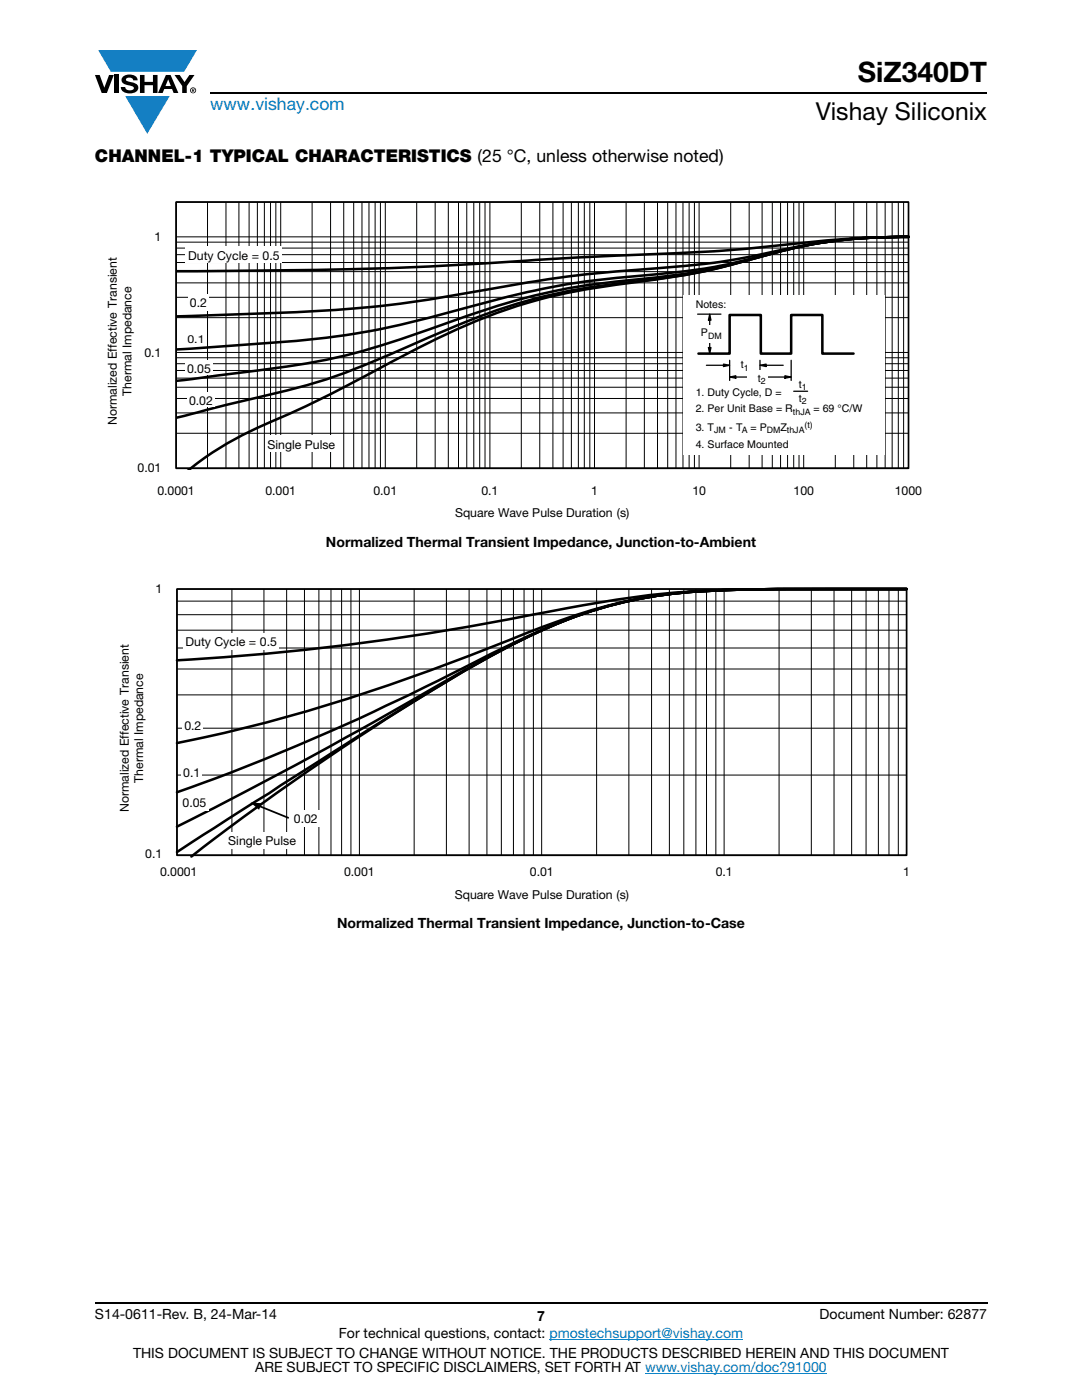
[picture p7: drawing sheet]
<svg xmlns="http://www.w3.org/2000/svg" width="216mm" height="279mm" viewBox="0 0 216 279" stroke-linecap="round" stroke-linejoin="round" font-family="sans-serif">
<g fill="#147fc3">
<path d="M19.6 10h19.7l-2.6 4.3h-1.1h-13.5z"/>
<path d="M25 19.2h8.9l-4.5 7.5z"/>
</g>
<g fill="#000">
<path d="M18.9 15h1l.9 2.5 1-2.5h.9l-1.4 3.6h-1zM22.9 15h.9v3.6h-.9zM24.6 15.3a2.1 2.1 0 0 1 2.8 .3l.1 .4h-.9a.79 .79 0 0 0-.7-.5 .79 .79 0 0 0-.8 .4l.3 .3 1 .2a1.08 1.08 0 0 1 1.2 1 1.08 1.08 0 0 1-1.1 1.2 1.73 1.73 0 0 1-2.4-1.2h.9a.96 .96 0 0 0 .8 .6 .96 .96 0 0 0 .9-.4 1.31 1.31 0 0 0-1.2-.6 1.03 1.03 0 0 1-1.1-.6 1.03 1.03 0 0 1 .2-1.1zM27.9 15h.9v1.3h1.7v-1.3h.9v3.6h-.9v-1.6h-1.7v1.6h-.9zM34.8 15h1.1l.9 1.4 1-1.4h1l-1.5 2.2v1.4h-.9v-1.4z"/>
<path d="M33.6 15.9l.5 1.3h-1.1zM33.1 15l-1.6 3.6h1l.3-.8h1.5l.3 .8h1l-1.6-3.6z"/>
<path d="M38.4 17.8h.2v.2h-.2zM38.3 17.7v.7h.1v-.3l.4 .3-.2-.3 .2-.2-.1-.2z"/>
<path d="M38.1 18a.46 .46 0 0 1 .9 0 .46 .46 0 0 1-.9 0zM37.9 18a.6 .6 0 0 0 1.2 0 .6 .6 0 0 0-1.2 0z"/>
</g>
<path d="M42 18.6h155M18.9 260h178.1" fill="none" stroke="#000" stroke-width=".36"/>
<path d="M109.6 267.3h38.7M128.7 274h36.3" fill="none" stroke="#007ec4" stroke-width=".2"/>
<g fill="#fff">
<path d="M21.3 40.2h162.7v63.6h-162.7z"/>
<path d="M35.1 40.3h146.2v53.2h-146.2z"/>
</g>
<g fill="none" stroke="#000" stroke-width=".2">
<path d="M35.1 59.3h146.2M35.1 56.5h146.2M35.1 54.2h146.2M35.1 52.4h146.2M35.1 50.8h146.2M35.1 49.5h146.2M35.1 48.3h146.2M35.1 40.3h146.2v53.2h-146.2zM35.1 47.3h146.2M41.4 40.3v53.2M45.1 40.3v53.2M47.7 40.3v53.2"/>
<path d="M49.7 40.3v53.2M51.4 40.3v53.2M52.8 40.3v53.2M54 40.3v53.2M55 40.3v53.2M56 40.3v53.2M62.3 40.3v53.2M66 40.3v53.2M68.6 40.3v53.2M70.6 40.3v53.2M72.2 40.3v53.2M73.6 40.3v53.2"/>
<path d="M74.9 40.3v53.2M75.9 40.3v53.2M76.9 40.3v53.2M83.1 40.3v53.2M86.8 40.3v53.2M89.5 40.3v53.2M91.5 40.3v53.2M93.1 40.3v53.2M94.5 40.3v53.2M95.7 40.3v53.2M96.8 40.3v53.2M97.8 40.3v53.2"/>
<path d="M104 40.3v53.2M107.7 40.3v53.2M110.3 40.3v53.2M112.4 40.3v53.2M114 40.3v53.2M115.4 40.3v53.2M116.6 40.3v53.2M117.7 40.3v53.2M118.6 40.3v53.2M124.9 40.3v53.2M128.6 40.3v53.2M131.2 40.3v53.2"/>
<path d="M133.2 40.3v53.2M134.9 40.3v53.2M136.3 40.3v53.2M137.5 40.3v53.2M138.6 40.3v53.2M139.5 40.3v53.2M145.8 40.3v53.2M149.5 40.3v53.2M152.1 40.3v53.2M154.1 40.3v53.2M155.8 40.3v53.2M157.1 40.3v53.2"/>
<path d="M158.4 40.3v53.2M159.4 40.3v53.2M160.4 40.3v53.2M166.7 40.3v53.2M170.4 40.3v53.2M172.9 40.3v53.2M175 40.3v53.2M176.6 40.3v53.2M178 40.3v53.2M179.2 40.3v53.2M180.3 40.3v53.2M35.1 79.5h146.2"/>
<path d="M35.1 77.3h146.2M35.1 75.5h146.2M35.1 73.9h146.2M35.1 72.6h146.2M35.1 71.4h146.2M35.1 63.4h146.2M35.1 70.3h146.2M35.1 86.5h146.2M35.1 82.4h146.2"/>
</g>
<path d="M35.1 40.3h146.2v53.2h-146.2z" fill="none" stroke="#000" stroke-width=".34"/>
<path d="M181.3 47.3a97.7 97.7 0 0 0-32.1 4.6 129 129 0 0 1-23.3 4.5 111.3 111.3 0 0 0-41.8 12.7l-3.4 1.8a315.4 315.4 0 0 1-30.9 15.2 60.9 60.9 0 0 0-12.2 7.7M181.3 47.3a97.6 97.6 0 0 0-32.1 4.6l-1 .3a126.8 126.8 0 0 1-24.1 4.3 116.7 116.7 0 0 0-38.1 10.7l-6.9 3a126.5 126.5 0 0 1-29.1 9.5l-14.9 3.7M181.3 47.3a98.9 98.9 0 0 0-32.1 4.6 114.4 114.4 0 0 1-23.3 4 130.9 130.9 0 0 0-36.3 8.4 156.6 156.6 0 0 1-29.7 8.4l-24.8 3.3M181.3 47.3a100.7 100.7 0 0 0-31 4.2 113.9 113.9 0 0 1-22.5 3.5 165.5 165.5 0 0 0-36.4 6.9 170 170 0 0 1-40.9 6.8l-15.4 1M181.3 47.3a115.8 115.8 0 0 0-29.9 3.6l-1.1 .2a156.9 156.9 0 0 1-22.5 2.7 271.3 271.3 0 0 0-35.4 4.8 267.8 267.8 0 0 1-43.7 4.1l-13.6 .4M181.3 47.3a223.5 223.5 0 0 0-28.5 2 553 553 0 0 1-34.2 1.9l-15.2 .9a934.9 934.9 0 0 1-68.3 2" fill="none" stroke="#000" stroke-width=".51"/>
<g fill="#fff">
<path d="M37.1 49.2h19.2v3.2h-19.2z"/>
<path d="M37.6 58.7h4v3.2h-4z"/>
<path d="M37.1 66h4v3h-4z"/>
<path d="M37 71.9h5.4v2.9h-5.4z"/>
<path d="M37.4 78.2h5.4v2.9h-5.4z"/>
<path d="M52.9 87h14.4v3.2h-14.4z"/>
<path d="M136.4 58.9h40.1v31.7h-40.1z"/>
</g>
<path d="M139.2 62.7h4.7M141 72.9h3.7M144.4 72.7l1.2 .2-1.2 .3zM145.6 75.2l1.2-.2v.5zM145.6 71.9v4M146.5 75.2h3.7M151.6 72.9l1.3-.2v.5zM151.6 71.9v2M152.5 72.9h3.8M153.2 75.2h3.8M156.6 75l1.3 .2-1.3 .3zM157.9 71.9v4" fill="none" stroke="#000" stroke-width=".25"/>
<path d="M144.4 72.7l1.2 .2-1.2 .3zM145.6 75.2l1.2-.2v.5zM151.6 72.9l1.3-.2v.5zM156.6 75l1.3 .2-1.3 .3z" fill="#000"/>
<g fill="#fff">
<path d="M146.1 71.2h4.1v2.6h-4.1z"/>
<path d="M149.1 73.9h4.1v2.6h-4.1z"/>
</g>
<path d="M141.4 69.4h.5l-.3 1.2zM141.6 62.7l.3 1.2h-.5z" fill="#000"/>
<path d="M141.4 69.4h.5l-.3 1.2zM141.6 62.7l.3 1.2h-.5zM141.6 63.6v6.1" fill="none" stroke="#000" stroke-width=".25"/>
<path d="M139.2 64.9h5.5v3.4h-5.5z" fill="#fff"/>
<path d="M139.4 70.6h6.2v-7.7h6.2v7.7h6.1v-7.7h6.2v7.7h6.2" fill="none" stroke="#000" stroke-width=".51"/>
<path d="M158.4 78.1h2.7" fill="none" stroke="#000" stroke-width=".25"/>
<path d="M23.6 116.3h158v63.6h-158z" fill="#fff"/>
<g fill="none" stroke="#000" stroke-width=".2">
<path d="M35.3 120h145.6M35.3 117.6h145.6v53.1h-145.6zM46.3 117.6v53.1M52.7 117.6v53.1M57.2 117.6v53.1M60.8 117.6v53.1M63.6 117.6v53.1M66 117.6v53.1M68.2 117.6v53.1M70 117.6v53.1M71.7 117.6v53.1M82.6 117.6v53.1"/>
<path d="M89.1 117.6v53.1M93.6 117.6v53.1M97.2 117.6v53.1M100 117.6v53.1M102.5 117.6v53.1M104.6 117.6v53.1M106.4 117.6v53.1M108.1 117.6v53.1M119 117.6v53.1M125.5 117.6v53.1M130 117.6v53.1M133.6 117.6v53.1"/>
<path d="M136.4 117.6v53.1M138.9 117.6v53.1M141 117.6v53.1M142.8 117.6v53.1M144.5 117.6v53.1M155.5 117.6v53.1M161.9 117.6v53.1M166.4 117.6v53.1M169.9 117.6v53.1M172.8 117.6v53.1M175.3 117.6v53.1M177.4 117.6v53.1"/>
<path d="M179.2 117.6v53.1M35.3 138.7h145.6M35.3 133.5h145.6M35.3 129.3h145.6M35.3 125.8h145.6M35.3 122.7h145.6M35.3 154.7h145.6M35.3 145.3h145.6"/>
</g>
<path d="M35.3 117.6h145.6v53.1h-145.6z" fill="none" stroke="#000" stroke-width=".34"/>
<path d="M180.9 117.6h-11.2a445.6 445.6 0 0 0-33.7 .7 88.5 88.5 0 0 0-34.7 10.8 525.6 525.6 0 0 0-37.4 22.7l-28.6 18.3M180.9 117.6h-11.2a445.6 445.6 0 0 0-33.7 .7 88.2 88.2 0 0 0-33.1 10 885.8 885.8 0 0 0-31.2 17.4l-16.5 9-19.9 10.3M180.9 117.6h-11.2a445.5 445.5 0 0 0-33.7 .7 91.3 91.3 0 0 0-33.1 9.8l-2.6 1.3a554.5 554.5 0 0 1-45.1 21.1l-9.3 3.8-10.6 3.8M180.9 117.6h-11.2a444.9 444.9 0 0 0-33.7 .7 101.4 101.4 0 0 0-27.9 6.9 452.8 452.8 0 0 1-56.4 19.4l-8.3 2-8.1 1.7M180.9 117.6h-12.8a426.6 426.6 0 0 0-35.3 .8 319.9 319.9 0 0 0-29.9 4.9 501.5 501.5 0 0 1-67.6 8.5M180.9 117.6h-11.2a445.6 445.6 0 0 0-33.7 .7 88.4 88.4 0 0 0-34.7 10.8 459.6 459.6 0 0 0-52.8 34l-10.3 7.8" fill="none" stroke="#000" stroke-width=".51"/>
<g fill="#fff">
<path d="M36.6 126.4h19.1v3.2h-19.1z"/>
<path d="M36.5 143.1h4v3.2h-4z"/>
<path d="M36.3 152.5h4v3.2h-4z"/>
<path d="M36.1 158.5h5.4v3.2h-5.4z"/>
<path d="M58.3 161.7h5.4v3.2h-5.4z"/>
<path d="M45.2 166h14.3v3.3h-14.3z"/>
</g>
<path d="M51.6 160.8l5.9 2.4" fill="none" stroke="#000" stroke-width=".35"/>
<path d="M50 160.2l2.2 .1-.5 1.3z" fill="#000"/>
<text font-size="5.6" x="171.2" y="16.4">SiZ340DT</text>
<text font-size="4.9" x="162.8" y="24">Vishay Siliconix</text>
<text font-size="3.5" fill="#007ec4" x="42" y="21.9">www.vishay.com</text>
<text font-size="3.5" x="18.9" y="32.3">CHANNEL-1 TYPICAL CHARACTERISTICS (25 °C, unless otherwise noted)</text>
<g font-size="2.8">
<text x="65" y="109.1">Normalized Thermal Transient Impedance, Junction-to-Ambient</text>
<text x="67.2" y="185.3">Normalized Thermal Transient Impedance, Junction-to-Case</text>
<text x="18.9" y="263.3">S14-0611-Rev. B, 24-Mar-14</text>
<text x="107.2" y="263.6">7</text>
<text x="163.6" y="263.3">Document Number: 62877</text>
<text x="67.6" y="267.1">For technical questions, contact: pmostechsupport@vishay.com</text>
<text x="26.5" y="271">THIS DOCUMENT IS SUBJECT TO CHANGE WITHOUT NOTICE. THE PRODUCTS DESCRIBED HEREIN AND THIS DOCUMENT</text>
<text x="50.9" y="273.8">ARE SUBJECT TO SPECIFIC DISCLAIMERS, SET FORTH AT www.vishay.com/doc?91000</text>
</g>
<g font-size="2.5">
<text x="30.9" y="48.1">1</text>
<text x="37.6" y="51.8">Duty Cycle = 0.5</text>
<text x="37.9" y="61.3">0.2</text>
<text x="28.8" y="71.2">0.1</text>
<text x="37.3" y="74.5">0.05</text>
<text x="26.2" y="79" transform="rotate(-90 26.2 79)">Thermal Impedance</text>
<text x="37.7" y="80.9">0.02</text>
<text x="23.3" y="84.8" transform="rotate(-90 23.3 84.8)">Normalized Effective Transient</text>
<text x="53.4" y="89.6">Single Pulse</text>
<text x="27.4" y="94.3">0.01</text>
<text x="31.4" y="98.7">0.0001</text>
<text x="52.9" y="98.7">0.001</text>
<text x="74.5" y="98.7">0.01</text>
<text x="96.1" y="98.7">0.1</text>
<text x="117.9" y="98.7">1</text>
<text x="138.1" y="98.7">10</text>
<text x="158.4" y="98.7">100</text>
<text x="178.6" y="98.7">1000</text>
<text x="90.8" y="103.2">Square Wave Pulse Duration (s)</text>
<text x="31" y="118.4">1</text>
<text x="37" y="129">Duty Cycle = 0.5</text>
<text x="36.8" y="145.7">0.2</text>
<text x="36.6" y="155.1">0.1</text>
<text x="28.6" y="156.2" transform="rotate(-90 28.6 156.2)">Thermal Impedance</text>
<text x="36.4" y="161.1">0.05</text>
<text x="25.7" y="162.1" transform="rotate(-90 25.7 162.1)">Normalized Effective Transient</text>
<text x="58.6" y="164.3">0.02</text>
<text x="29" y="171.1">0.1</text>
<text x="45.5" y="168.7">Single Puls</text>
<text x="57.7" y="168.7">e</text>
<text x="31.9" y="174.9">0.0001</text>
<text x="68.7" y="174.9">0.001</text>
<text x="90.8" y="179.4">Square Wave Pulse Duration (s)</text>
<text x="105.7" y="174.9">0.01</text>
<text x="142.8" y="174.9">0.1</text>
<text x="180.2" y="174.9">1</text>
</g>
<text font-size="2.2" x="37.4" y="68.4">0.1</text>
<g font-size="2.1">
<text x="138.8" y="61.4">Notes:</text>
<text x="139.9" y="67.1">P</text>
<text x="147.8" y="73.5">t</text>
<text x="151.2" y="76.2">t</text>
<text x="159.4" y="77.3">t</text>
<text x="138.8" y="79">1. Duty Cycle, D =</text>
<text x="138.8" y="82.3">2. Per Unit Base = R</text>
<text x="159.4" y="80.2">t</text>
<text x="162.3" y="82.3">= 69 °C/W</text>
<text x="138.8" y="86">3. T</text>
<text x="138.8" y="89.4">4. Surface Mounted</text>
<text x="145.5" y="86">- T</text>
<text x="149.8" y="86">= P</text>
<text x="155.7" y="86">Z</text>
</g>
<g font-size="1.8">
<text x="141.3" y="67.6">DM</text>
<text x="148.4" y="74">1</text>
<text x="151.8" y="76.6">2</text>
<text x="160" y="77.8">1</text>
<text x="158.2" y="82.8">thJA</text>
<text x="160" y="80.6">2</text>
<text x="142.5" y="86.5">JM</text>
<text x="148" y="86.5">A</text>
<text x="153" y="86.5">DM</text>
<text x="157" y="86.5">thJA</text>
<text x="160.5" y="85.4">(t)</text>
</g>
</svg>
